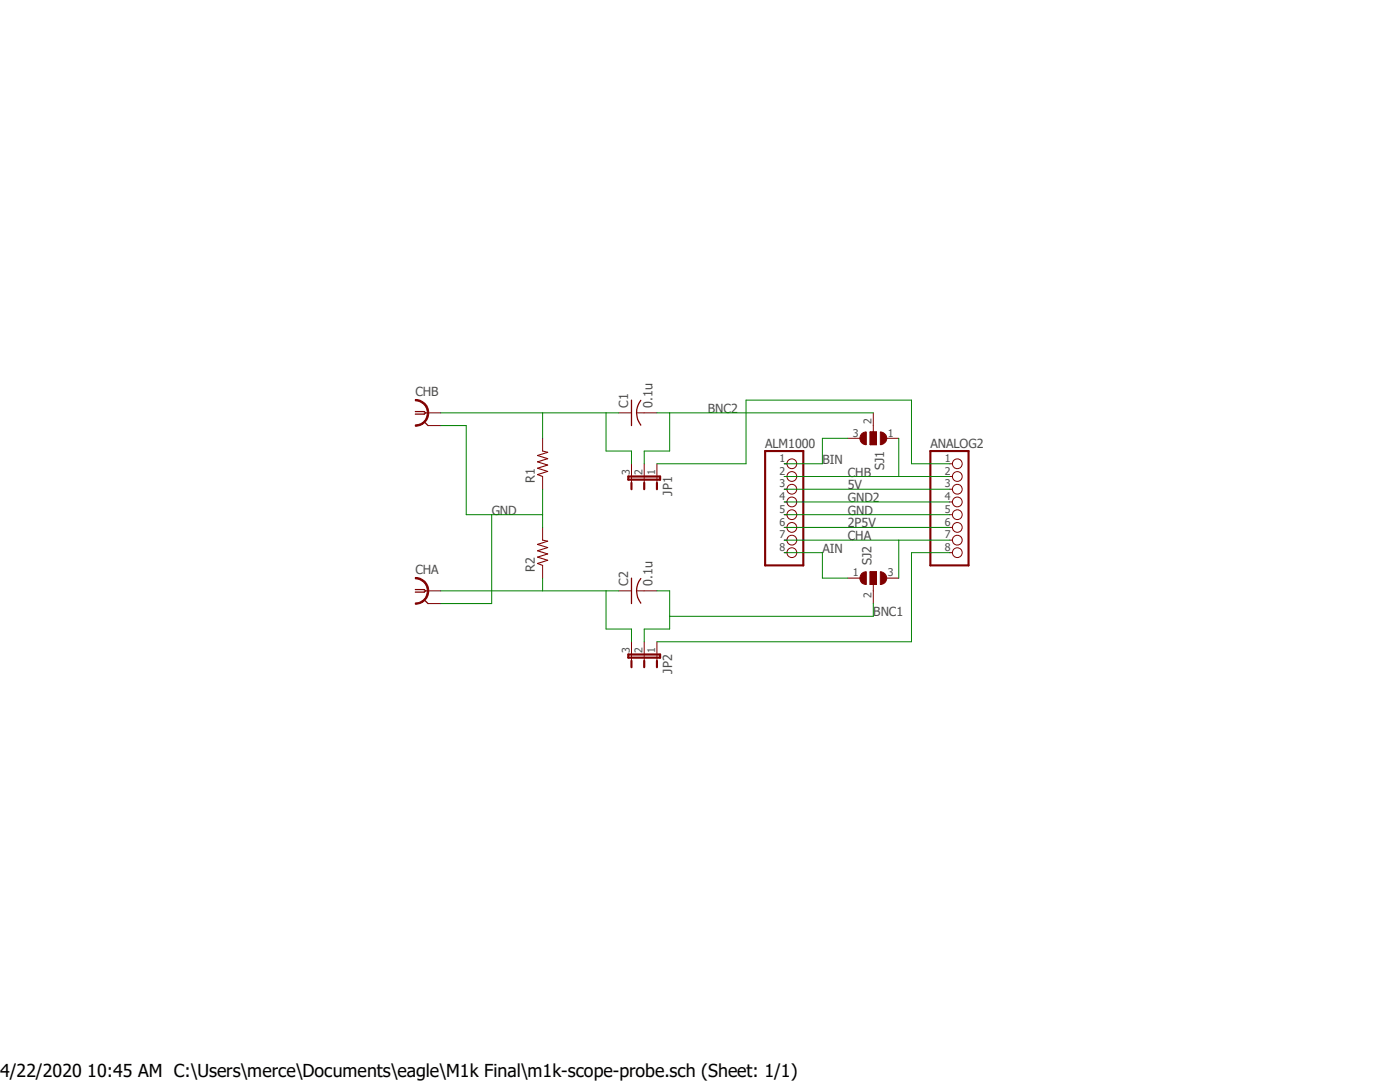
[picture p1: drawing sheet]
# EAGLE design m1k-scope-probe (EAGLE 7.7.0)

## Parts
ALM1000  PINHD-1X8  [1X08]
ANALOG2  PINHD-1X8  [1X08]
C1  0.1u  C-US050-024X044  [C050-024X044]
C2  0.1u  C-US050-024X044  [C050-024X044]
CHA  227161-8  [AMP_227161]
CHB  227161-8  [AMP_227161]
JP1  JP2E  [JP2]
JP2  JP2E  [JP2]
R1  R-US_0204/7  [0204/7]
R2  R-US_0204/7  [0204/7]
SJ1  SJ2W  [SJ_2]
SJ2  SJ2W  [SJ_2]

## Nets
2P5V: ALM1000.6 ANALOG2.6
5V: ALM1000.3 ANALOG2.3
AIN: ALM1000.8 SJ2.1
BIN: ALM1000.1 SJ1.3
BNC1: C2.2 JP2.2 SJ2.2
BNC2: C1.2 JP1.2 SJ1.2
CHA: ALM1000.7 ANALOG2.7 SJ2.3
CHB: ALM1000.2 ANALOG2.2 SJ1.1
GND: ALM1000.5 ANALOG2.5 CHA.2(GND) CHB.2(GND) R1.1 R2.2
GND2: ALM1000.4 ANALOG2.4
N$1: ANALOG2.8 JP2.1
N$2: C1.1 CHB.1 JP1.3 R1.2
N$3: ANALOG2.1 JP1.1
N$5: C2.1 CHA.1 JP2.3 R2.1
